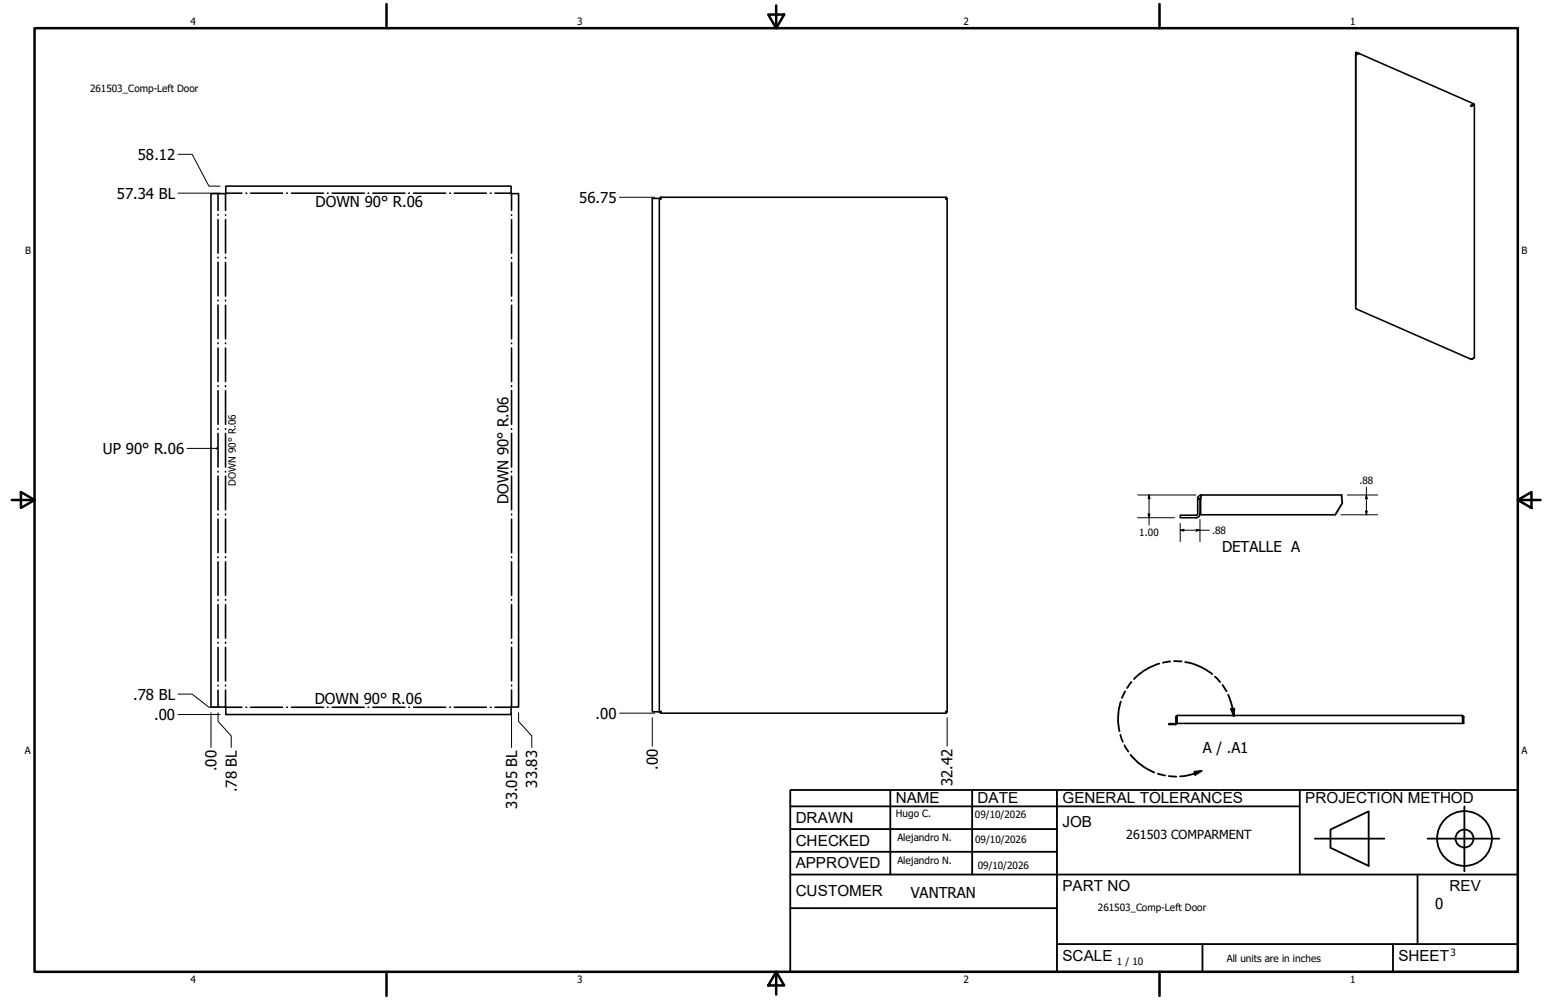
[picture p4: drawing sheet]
<svg xmlns="http://www.w3.org/2000/svg" width="432mm" height="279mm" viewBox="0 0 432 279" stroke-linecap="round" stroke-linejoin="round" font-family="sans-serif">
<!-- layer: GIGA_BendUp -->
<g fill="none" stroke="#000" stroke-width=".44">
<path d="M60.9 54.1v4.7M60.9 59.9v.2M60.9 61.3v9.4M60.9 71.9v.2M60.9 73.3v9.4M60.9 83.9v.2M60.9 85.2v9.4M60.9 95.8v.2M60.9 97.2v9.4M60.9 107.8v.1M60.9 109.2v9.4M60.9 119.8v.2"/>
<path d="M60.9 121.1v9.4M60.9 131.7v.2M60.9 133v9.5M60.9 143.6v.2M60.9 145v9.4M60.9 155.6v.2M60.9 157v9.4M60.9 167.6v.2M60.9 168.9v9.4M60.9 179.5v.2M60.9 180.9v9.4M60.9 191.5v.1"/>
<path d="M60.9 192.8v4.7"/>
</g>
<!-- layer: GIGA_BendDown -->
<g fill="none" stroke="#000" stroke-width=".44">
<path d="M63 54.1v4.7M63.1 54h4.5M68.7 54h.2M70 54h8.9M80.1 54h.2M81.4 54h9M91.4 54h.2M92.8 54h8.9M102.8 54h.2M104.1 54h9M114.2 54h.2M115.5 54h9"/>
<path d="M125.6 54h.2M126.9 54h8.9M137 54h.2M138.2 54h4.5M142.9 54.1v4.7M63 60v.2M63 61.3v9.4M63 71.9v.2M63 73.3v9.4M142.9 60v.2M142.9 61.3v9.4M142.9 71.9v.2"/>
<path d="M142.9 73.3v9.4M63 83.9v.2M63 85.3v9.4M63 95.8v.2M63 97.2v9.4M142.9 83.9v.2M142.9 85.3v9.4M142.9 95.8v.2M142.9 97.2v9.4M63 107.8v.2M63 109.2v9.4M63 119.8v.2"/>
<path d="M142.9 107.8v.2M142.9 109.2v9.4M142.9 119.8v.2M63 121.1v9.4M63 131.7v.2M63 133v9.4M142.9 121.1v9.4M142.9 131.7v.2M142.9 133v9.4M63 143.6v.2M63 145v9.4M63 155.6v.2"/>
<path d="M63 157v9.4M142.9 143.6v.2M142.9 145v9.4M142.9 155.6v.2M142.9 157v9.4M63 167.5v.2M63 168.9v9.4M63 179.5v.2M142.9 167.5v.2M142.9 168.9v9.4M142.9 179.5v.2M63 180.8v9.4"/>
<path d="M63 191.5v.1M63 192.8v4.7M63.1 197.6h4.5M68.7 197.6h.2M70 197.6h8.9M80.1 197.6h.2M81.4 197.6h9M91.4 197.6h.2M92.8 197.6h8.9M102.8 197.6h.2M104.1 197.6h9M114.2 197.6h.2"/>
<path d="M115.5 197.6h9M125.6 197.6h.2M126.9 197.6h8.9M137 197.6h.2M138.2 197.6h4.5M142.9 180.8v9.4M142.9 191.5v.1M142.9 192.8v4.7"/>
</g>
<!-- layer: Visible (ANSI) -->
<g fill="none" stroke="#000" stroke-width=".44">
<path d="M378.7 15.4v70.7l32.2 14.3M378.7 14.7v70.6M378.7 15.4v.2l.1-.4 .7-.3 32.2 14.1-.7 .3M378.8 15.3v.1M379.5 14.9l-.8-.2 .7 .3M410.9 29.6l-.1 .1M411 29.5l-.1 .1M411 29.5l.8-.2-.6 .3M411 29.3l-.2 .4M411 29.3v.2M411 29.5l.2 .1M411.2 29.6l-.4 .1"/>
<path d="M411.7 29l-.7 .5M411.8 29.3v70.6l-.7 .4h-.3l.2 .1M58.9 54.1l4.2 .1v-2.2h79.6v2.2l2.1-.1v143.4h-2.1v2.1h-79.6v-2.1h-4.2zM182.2 55.4l2.4 .1-.5-.1v143.5h.4l.1-.1-2.4 .1zM184.5 55.1l.1 .4zM184.5 55.1h79.7M264.2 55.5l.3-.1zM264.2 55.2v.3zM264.5 55.4v143.5M411 100.3v.1M411.7 100l-.7 .4M334.5 139.4h.7v4.2"/>
<path d="M334.5 139.4v4.2M335.4 139l-.2 .4M335.6 138.3l-.3 1.1v4.4h37.6M335.6 138.3a1.08 1.08 0 0 0-1.1 1.1M335.6 138.3h39.1M334.5 143.6l-.4 .4M335.2 143.6l-.2 .6-.6 .4-4.8 .1v-.7h4.5M184.5 199.3h79.7M184.6 198.8l-.1 .5zM264.2 198.8v.5zM264.2 198.8l.3 .1zM328.9 199.9l-.2 2.2h79.8l-.1-2.2"/>
<path d="M328.9 199.9l-.5 .4M328.9 199.9h79.5M408.4 199.9l.4 .4M328.4 202l-.1 .2h-1.8v.2h1.7l.5-.4M328.4 200.3h.3v1.8M328.4 200.3v1.8M328.7 200.2v.1M408.4 200.2l.2 .1M408.6 200.3v1.8h.2v-1.8M408.6 200.3h.2"/>
</g>
<circle cx="379.4" cy="15" r=".22" fill="#000"/>
<!-- layer: Break Line (ANSI)-1 -->
<path d="M374.7 138.3l.2 2.3-2 3.2" fill="none" stroke="#000" stroke-width=".51"/>
<!-- layer: Contorno de detalle (ANSI) -->
<g fill="none" stroke="#000" stroke-width=".51">
<path d="M313.1 196a15.8 15.8 0 0 0-.4 8.3M314.3 193.2l-.9 1.8M316 190.6l-1.2 1.6M323.8 185.4a16.8 16.8 0 0 0-7.1 4.3M326.8 184.8l-2 .4M327.9 184.7l2.1 .1M331 185a16.8 16.8 0 0 1 7.6 3.3M339.3 189l1.5 1.6M341.4 191.4l1.2 1.8M343 194.1l.9 2.4 .7 3.6M343.9 198.1l.8-.1-.1 2.1zM312.9 205.3l.7 2"/>
<path d="M314.1 208.2l1.1 1.8M315.8 210.9a17.3 17.3 0 0 0 6.6 4.9M323.4 216.2l2 .5M326.5 216.9l2 .1M333.6 215.6l2-.2-1.8 1.1zM335.6 215.4l-2.7 .9-3.3 .6"/>
</g>
<path d="M343.9 198.1l.8-.1-.1 2.1zM333.6 215.6l2-.2-1.8 1.1z" fill="#000"/>
<!-- layer: Borde (ANSI) -->
<g fill="none" stroke="#000" stroke-width=".7">
<path d="M9.7 7.9h414.2v263.6h-414.2zM107.9 1.1v6.8M214.6 4.1h4.4l-2.2 3.8zM216.8 1.5v6.4M323.8 1.1v6.8M3.3 139.7h6.4M5.8 137.5l3.9 2.2-3.9 2.2zM423.9 139.7l3.8-2.2v4.4zM423.9 139.7h6.4M107.9 271.5v6.8M216.8 271.5l2.2 3.8h-4.4zM216.8 271.5v6.4"/>
<path d="M323.8 271.5v6.8"/>
</g>
<!-- layer: Title (ANSI)-1 -->
<g fill="none" stroke="#000" stroke-width=".51">
<path d="M220.7 220.7h203.2v50.8h-203.2zM220.7 225.3h142.3M220.7 231.6h74.5M220.7 238h74.5M248.7 220.7v23.6M271.5 220.7v23.6M295.2 220.7v50.8M363 220.7v23.6M367.2 234.3h19.5M371.6 231.8l10.7-5.1v15.2l-10.7-5zM398.7 234.3h20.1M409 225.3v18.2"/>
<path d="M220.7 244.3h203.2M220.7 253.7h74.5M395.9 244.3v19.5M295.2 263.8h128.7M335.9 263.8v7.7M389.1 263.8v7.7"/>
<circle cx="409" cy="234.3" r="7.7"/>
<circle cx="409" cy="234.3" r="2.51"/>
</g>
<!-- layer: Cota (ANSI) -->
<g fill="none" stroke="#000" stroke-width=".28">
<path d="M49.7 54h11.8M49.7 43.1h4l4.7 8.9h3.1M173 55.1h9.9M317.8 138.3h16.2M320.9 138.3l.3 1h-.5zM320.9 138.3v8.4M376.3 138.3h8.5M381.6 138.3l.3 1h-.5zM381.6 136.1v7.7M317.8 144.7h10.2M320.7 143.6h.5l-.3 1.1zM329.6 148.1l1-.2v.5z"/>
<path d="M329.6 148.1h8.2M329.6 146.2v5.1M334.1 147.9l1.1 .2-1.1 .3zM335.2 145.2v6.1M374.5 143.8h10.3M381.4 142.8h.5l-.3 1zM49.7 199.6h11.8M49.7 193.9h4l4.7 3.7h3.1M58.9 199.1v9.8M60.9 199.1v2.4l3.7 4.1v3.3M142.9 199.1v9.8M144.8 199.1v2.4l3.7 4.1v3.3"/>
<path d="M173 199.3h9.9M182.2 200.5v8M264.5 200.5v8"/>
</g>
<path d="M52.3 125.3h8.6M60.4 125.2l.5 .1-.5 .1z" fill="none" stroke="#000" stroke-width=".28"/>
<path d="M60.4 125.2l.5 .1-.5 .1z" fill="#000"/>
<!-- layer: Cota (ANSI) -->
<path d="M320.9 138.3l.3 1h-.5zM381.6 138.3l.3 1h-.5zM320.7 143.6h.5l-.3 1.1zM329.6 148.1l1-.2v.5zM334.1 147.9l1.1 .2-1.1 .3zM381.4 142.8h.5l-.3 1z" fill="#000"/>
<g font-size="4.3">
<text x="250.2" y="224.2">NAME</text>
<text x="273" y="224.2">DATE</text>
<text x="296.7" y="224.3">GENERAL TOLERANCES</text>
<text x="364.6" y="224.3">PROJECTION METHOD</text>
<text x="222.2" y="229.9">DRAWN</text>
<text x="296.7" y="230.9">JOB</text>
<text x="222.2" y="236.3">CHECKED</text>
<text x="222.2" y="242.6">APPROVED</text>
<text x="222.2" y="250.3">CUSTOMER</text>
<text x="296.7" y="249">PART NO</text>
<text x="404.8" y="248.9">REV</text>
<text x="296.7" y="268.4">SCALE</text>
<text x="390.6" y="268.4">SHEET</text>
</g>
<g font-size="4.2">
<text x="38.5" y="44.6">58.12</text>
<text x="32.6" y="55.5">57.34 BL</text>
<text x="88.1" y="57.9">DOWN 90° R.06</text>
<text x="161.8" y="56.6">56.75</text>
<text x="28.8" y="126.8">UP 90° R.06</text>
<text x="142" y="140.8" transform="rotate(-90 142 140.8)">DOWN 90° R.06</text>
<text x="341.3" y="154.2">DETALLE A</text>
<text x="37.2" y="195.5">.78 BL</text>
<text x="87.9" y="196.8">DOWN 90° R.06</text>
<text x="43.1" y="201.2">.00</text>
<text x="166.4" y="200.8">.00</text>
<text x="60.5" y="215.5" transform="rotate(-90 60.5 215.5)">.00</text>
<text x="183.7" y="215.1" transform="rotate(-90 183.7 215.1)">.00</text>
<text x="335.9" y="210.3">A / .A1</text>
<text x="66.1" y="221.3" transform="rotate(-90 66.1 221.3)">.78 BL</text>
<text x="150.1" y="220" transform="rotate(-90 150.1 220)">33.83</text>
<text x="266.1" y="219.6" transform="rotate(-90 266.1 219.6)">32.42</text>
<text x="144.4" y="225.9" transform="rotate(-90 144.4 225.9)">33.05 BL</text>
<text x="254.4" y="250.8">VANTRAN</text>
<text x="400.9" y="254">0</text>
</g>
<text font-size="3.5" x="314.6" y="234.5">261503 COMPARMENT</text>
<g font-size="2.8">
<text x="53.2" y="6.9">4</text>
<text x="161.2" y="6.9">3</text>
<text x="269.1" y="6.9">2</text>
<text x="377.1" y="6.9">1</text>
<text x="25.1" y="25.7">261503_Comp-Left Door</text>
<text x="7" y="70.9">B</text>
<text x="424.9" y="70.9">B</text>
<text x="65.8" y="135.7" transform="rotate(-90 65.8 135.7)">DOWN 90° R.06</text>
<text x="379.7" y="135.3">.88</text>
<text x="318.2" y="149.7">1.00</text>
<text x="338.6" y="149.2">.88</text>
<text x="6.9" y="210.6">A</text>
<text x="424.9" y="210.6">A</text>
<text x="250.2" y="228.3">Hugo C.</text>
<text x="272.3" y="228.4">09/10/2026</text>
<text x="250.6" y="234.9">Alejandro N.</text>
<text x="272.4" y="235.6">09/10/2026</text>
<text x="250.6" y="241.5">Alejandro N.</text>
<text x="273.1" y="242.8">09/10/2026</text>
<text x="306.6" y="254.5">261503_Comp-Left Door</text>
<text x="312" y="269.7">1 / 10</text>
<text x="342.6" y="268.7">All units are in inches</text>
<text x="405.1" y="267.1">3</text>
<text x="53.2" y="274.6">4</text>
<text x="161.2" y="274.6">3</text>
<text x="269.1" y="274.6">2</text>
<text x="377.1" y="274.6">1</text>
</g>
</svg>
